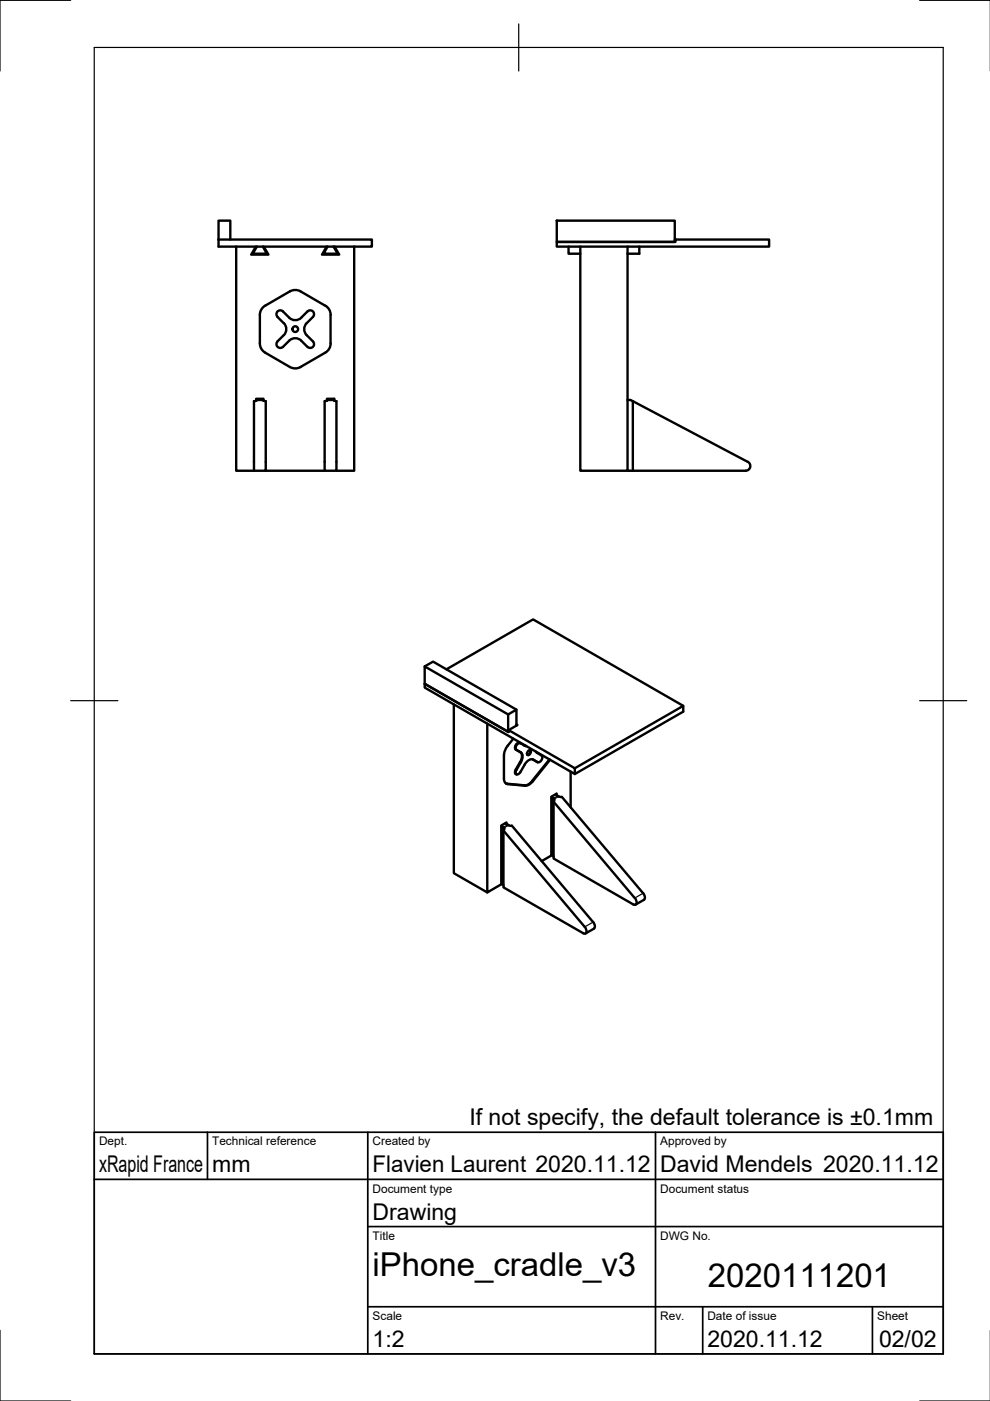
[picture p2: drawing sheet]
<svg xmlns="http://www.w3.org/2000/svg" width="210mm" height="297mm" viewBox="0 0 210 297" stroke-linecap="round" stroke-linejoin="round" font-family="sans-serif">
<!-- layer: Visible -->
<g fill="none" stroke="#000" stroke-width=".51">
<path d="M46.3 50.8h32.5v1.5h-32.5zM46.3 50.8v-4h2.5v4M50.1 52.3v47.5h3.7M54.3 52.3l-1 1.7h3.6l-1-1.7M54.5 52.3l-.9 1.5h3l-.9-1.5M69.3 52.3l-1 1.7h3.6l-1-1.7M69.4 52.3l-.8 1.5h3l-.9-1.5M75.1 52.3v47.5h-3.8M118 46.8h25.1v4.5h-25.1zM120.5 52.3v1.5h2.5M123 52.3v47.5h10.1v-47.5M135.6 52.3v1.5h-2.5"/>
<path d="M143.1 50.8h.1v.5h-25.2v1h45.1v-1.5h-19.9M55.1 66.8v6a2.25 2.25 0 0 0 1.1 2M56.2 74.8l5.3 3a2.25 2.25 0 0 0 2.2 0l5.3-3M58.8 67.2l1.4 1.3M58.8 67.2a.81 .81 0 0 1 0-1.2 .81 .81 0 0 1 1.2 0 3.3 3.3 0 0 0 2.6 1.9 3.3 3.3 0 0 0 2.6-1.9 .82 .82 0 0 1 1.1 0 .82 .82 0 0 1 .1 1.2M60 73.6a3.3 3.3 0 0 1 2.6-1.9 3.3 3.3 0 0 1 2.6 1.9M60.2 68.5a1.79 1.79 0 0 1 0 2.6l-1.4 1.3a.81 .81 0 0 0 0 1.1 .81 .81 0 0 0 1.2 0M65 68.5a1.81 1.81 0 0 0 0 2.6l1.4 1.3a.81 .81 0 0 1-.1 1.1 .81 .81 0 0 1-1.1 0M66.4 67.2l-1.4 1.3M70.1 66.8v6M70.1 66.8a2.19 2.19 0 0 0-1.1-2l-5.3-3a2.25 2.25 0 0 0-2.2 0l-5.3 3a2.21 2.21 0 0 0-1.1 2M70.1 72.8a2.25 2.25 0 0 1-1.1 2"/>
<path d="M54.3 84.9v-.4h1.6v.4M54.3 84.8h.2M54.5 84.8h1.2l.7 .3-.1 14.7h-2.5v-14.7l.6-.2M54.5 84.8l-.1 .1M55.7 84.8h.2M56.3 99.8h12.5M69.3 84.9v-.4h1.6v.4M69.3 84.8h.1M69.4 84.8h1.3l.6 .3v14.7h-2.5v-14.7l.6-.2M69.4 84.8v.1M70.7 84.8h.2M133.1 84.8h.5l.6 .3 24.3 12.8a.99 .99 0 0 1 .6 1.1 .99 .99 0 0 1-1 .8h-23.9v-14.7"/>
<path d="M133.1 99.8h1.1M90 141.3l1.8-1 17.7 10.2M94.7 141.9l18.3-10.6 31.9 18.4v1.2l-23 13.2M96.2 149.4v35.7l7.1 4.1M103.3 153.4v35.8l3-1.7v-12.5l1.1-.6v.3M107.7 151.5l-17.7-10.2v3.7l17.7 10.2v-3.7l1.8-1v3.3M107.8 155.1l-.1 .1M108.8 156.6a7.1 7.1 0 0 0-1.8 2.7l-.1 .9-.1 4.9a.98 .98 0 0 0 .8 1.1l4.1 .4 .6-.3 .6-.6M109.5 153.6l.2 .1-1.9 1.1v.4l-17.8-10.2v.8l31.9 18.3v-1.2l-14.1-8.1M110.2 157.5a.94 .94 0 0 0-.9 1.4l1.1 .6a1.5 1.5 0 0 1 0 2.1l-.9 1.6M110.2 157.5l.1 .1M110.3 159.4a1.5 1.5 0 0 1 0 2.1"/>
<path d="M110.3 157.6a.94 .94 0 0 0-.8 1.4M110.3 157.6l1.3 .6M111.1 158l.4 .1M111.9 159.3l.3-.2h.3a.66 .66 0 0 1-.1 .7 .66 .66 0 0 1-.6 .2zM112.4 159l-.1 .7-.5 .3M113.6 159.4l.3 .2M113.9 159.6l.9 .6a.94 .94 0 0 1-.8 1.4M144.9 149.7l-23 13.2M106.3 175.1l.6 .4-.1 .6M106.4 175.2v12.2l.3 .2M106.7 176.1l17.3 20.4 .3 .6a.56 .56 0 0 1-.4 .8h-.3M106.7 176.1v12l16.9 9.8"/>
<path d="M107.2 174.5l.6 .4 .7 .2 17.4 20.6 .2 .6v.5l-2 1.1M109.5 163.2a.59 .59 0 0 0 .2 1l.6-.5M110.3 161.5l-1.1 2v.4l.3 .3M113 161l1 .6-.1-.1M113.1 161.1a1.5 1.5 0 0 0-1.9 1l-.9 1.6M116.5 161l-3.7 4.6-.9 .8-.7 .1-4-.4M116.6 161.1l-3.7 4.6M116.9 169l.6 .4v.2l-.1 .4M117 169.1v12.2l.4 .2M117.4 170l17.2 20.4 .3 .6a.56 .56 0 0 1-.4 .8l-.2-.1M117.4 170v12l16.9 9.8M117.8 168.4l.6 .5"/>
<path d="M118 168.6v-.3l-1.1 .6v12.5l-2 1.2M118.5 168.8l.6 .1M119.1 169l17.3 20.4M121 163.6v7.6M106.3 187.4h.1M116.9 181.3h.1M136.4 189.4l.3 .5v.7l-2 1.2"/>
<circle cx="62.6" cy="69.8" r=".6"/>
</g>
<!-- layer: Visible Narrow -->
<g fill="none" stroke="#000" stroke-width=".25">
<path d="M109.3 158.9l.2 .1M110.3 159.5h.1M107.5 166.2l.1 .1M107.7 174.8l-1 .6v.7M107.8 175l-.9 .5M109.3 163.2h.2M110.3 161.5l.1 .1M111.2 166.5l.2 .1M112.8 165.6l.1 .1M113.9 161.5l.1 .1M118.3 168.7l-.9 .6v.7M118.4 168.9l-.9 .5"/>
<path d="M125.8 195.5l-1.8 1M136.4 189.4l-1.8 1"/>
</g>
<!-- layer: Border -->
<path d="M15 .1h-15v15M20 10.1h180v276.9h-180zM110 5.1v10M195 .1h15M15 148.6h10M195 148.6h10M0 282.1v14.9h15M195 297h15" fill="none" stroke="#000" stroke-width=".25"/>
<!-- layer: TitleBlock -->
<path d="M20 240.1h180v46.9h-180zM20 250h180M44 240.1v9.9M78 240.1v46.9M139 240.1v46.9M78 277.1h122M78 260.1h122M149 277.1v9.9M185 277.1v9.9" fill="none" stroke="#000" stroke-width=".36"/>
<g font-size="7">
<text x="79" y="270.6">iPhone_cradle_v3</text>
<text x="150.1" y="272.9">2020111201</text>
</g>
<g font-size="4.9">
<text x="99.5" y="238.6">If not specify, the default tolerance is ±0.1mm</text>
<text x="21" y="248.5">xRapid France</text>
<text x="45" y="248.5">mm</text>
<text x="79" y="248.5">Flavien Laurent 2020.11.12</text>
<text x="140" y="248.5">David Mendels 2020.11.12</text>
<text x="79" y="258.6">Drawing</text>
<text x="79" y="285.5">1:2</text>
<text x="150" y="285.5">2020.11.12</text>
<text x="186.4" y="285.7">02/02</text>
</g>
<g font-size="2.5">
<text x="21" y="242.9">Dept.</text>
<text x="45" y="242.9">Technical reference</text>
<text x="79" y="242.9">Created by</text>
<text x="140" y="242.9">Approved by</text>
<text x="79" y="252.8">Document type</text>
<text x="140" y="252.8">Document status</text>
<text x="79" y="262.9">Title</text>
<text x="140" y="262.9">DWG No.</text>
<text x="79" y="279.9">Scale</text>
<text x="140" y="279.9">Rev.</text>
<text x="150" y="279.9">Date of issue</text>
<text x="186" y="279.9">Sheet</text>
</g>
</svg>
